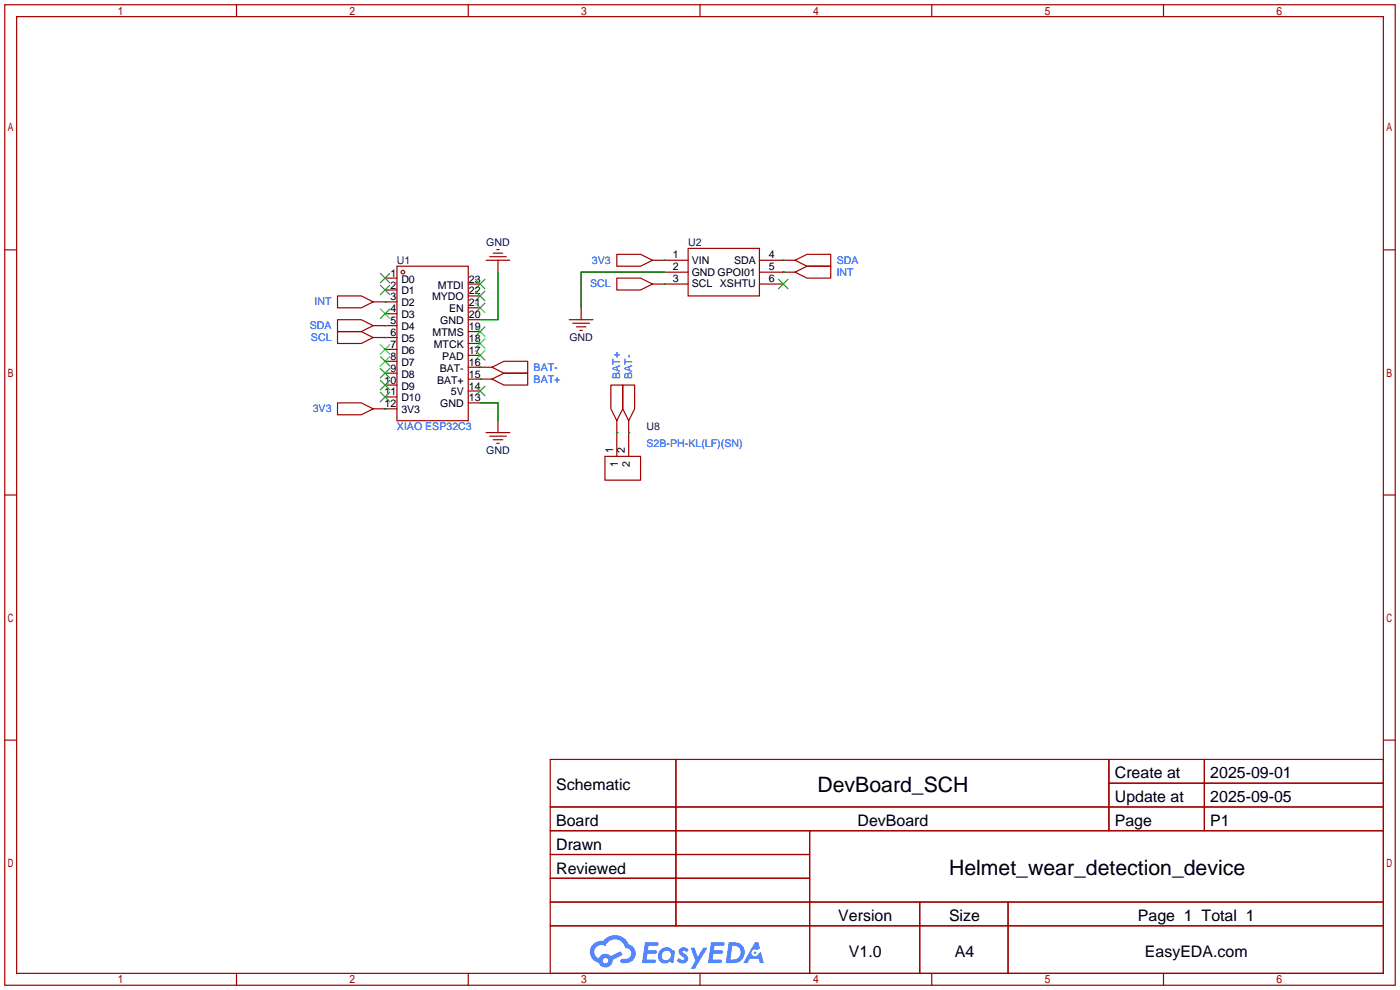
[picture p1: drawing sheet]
<svg xmlns="http://www.w3.org/2000/svg" width="299mm" height="212mm" viewBox="0 0 299 212" stroke-linecap="round" stroke-linejoin="round" font-family="sans-serif">
<g fill="none" stroke="#a10000" stroke-width=".25">
<path d="M1 1h297.2v209.6h-297.2zM3.6 3.6h292.1v204.4h-292.1zM50.5 1v2.6M100.1 1v2.6M149.6 1v2.6M199.1 1v2.6M248.7 1v2.6M1 53.4h2.6M295.7 53.4h2.5M1 105.8h2.6M295.7 105.8h2.5M1 158.2h2.6"/>
<path d="M295.7 158.2h2.5M117.6 162.3h178.1v45.7h-178.1zM117.6 172.5h178.1M117.6 177.5h178.1M144.5 162.3v35.6M173 177.5v30.5M237 162.3v15.2M237 167.4h58.7M257.4 162.3v15.2M117.6 182.6h55.4M117.6 192.8h178.1M117.6 187.7h55.4"/>
<path d="M117.6 197.9h178.1M196.6 192.8v15.2M215.4 192.8v15.2M50.5 208v2.6M100.1 208v2.6M149.6 208v2.6M199.1 208v2.6M248.7 208v2.6"/>
</g>
<g fill="#5487ff">
<path d="M145.3 202.7a1.3 1.3 0 0 1 1.9 .3l-.4 .6a.54 .54 0 0 0-.9-.2l.1 .2a1.34 1.34 0 0 1 .9 1.8 1.47 1.47 0 0 1-2.3-.1l.5-.6 .8 .5a.31 .31 0 0 0 .4-.3 .31 .31 0 0 0-.3-.4 1.12 1.12 0 0 1-.7-1.8z"/>
<path d="M147.6 202.5h.9l.6 2 1.2-2h.9l-2.7 4.6h-.9l1-1.7z"/>
<path d="M137.8 201.4h1.7a1.31 1.31 0 0 1 1.2 .2 .4 .4 0 0 1-.3 .5l-1.8 .1-.1 .9h1.6a.4 .4 0 0 1 .4 .4 .4 .4 0 0 1-.5 .4h-1.6l-.2 1.2h1.4a.46 .46 0 0 1 .5 0 .46 .46 0 0 1 .1 .5l-.4 .2h-2.6z"/>
<path d="M151.9 201.4h1.7a1.32 1.32 0 0 1 1.2 .2 .39 .39 0 0 1-.3 .5l-1.8 .1-.1 .9h1.6a.4 .4 0 0 1 .4 .4 .4 .4 0 0 1-.4 .4h-1.7l-.2 1.2h1.4a.46 .46 0 0 1 .5 0 .46 .46 0 0 1 .1 .5l-.4 .2h-2.6z"/>
<path d="M161.3 201.4h.8l.3 1.3-.6 .4a.75 .75 0 0 0-1.1 .3 .75 .75 0 0 0 .5 1 .75 .75 0 0 0 .9-.7l.5-.2 .6 2.3h-.8l-.3-.9h-1.8l-.5 .9h-1z"/>
<path d="M155.7 201.4l-.6 4.4h1.5a2.27 2.27 0 0 0 2.6-2.2 2.27 2.27 0 0 0-2.7-2.2zM156.5 202.1a1.5 1.5 0 0 1 1.8 1.6 1.5 1.5 0 0 1-1.9 1.4h-.3z"/>
<path d="M141.2 203a1.6 1.6 0 0 0-.3 2.3 1.6 1.6 0 0 0 2.3 .2l.7 .3 .3-2.4-.1-.3-.5-.1a1.58 1.58 0 0 0-2.4 0zM141.8 203.5a.98 .98 0 0 1 1.6 .4 .98 .98 0 0 1-1.1 1.3 .94 .94 0 0 1-.9-.7 .94 .94 0 0 1 .4-1z"/>
<path d="M126.8 201.8a2.37 2.37 0 0 0 1.1 4 1.54 1.54 0 0 0 1.8 1 1.54 1.54 0 0 0 1.2-1.6l2.2-1.1-.5-.8-2 1a1.57 1.57 0 0 0-2.7 .5 1.5 1.5 0 0 1-.7-2.1 1.5 1.5 0 0 1 2.2-.5 2.23 2.23 0 0 1 2.3-1.4 2.23 2.23 0 0 1 2 1.8 1.16 1.16 0 0 1 1.2 1.1 1.16 1.16 0 0 1-1.1 1.2h-.7a.47 .47 0 0 0-.5 .4 .47 .47 0 0 0 .4 .5 2.17 2.17 0 0 0 2.5-.9 2.17 2.17 0 0 0-.3-2.7l-.8-.4a3.2 3.2 0 0 0-5.5-.7l-1.1 .1zM128.8 205.3a.6 .6 0 0 1 1.2 0 .6 .6 0 0 1-1.2 0z"/>
<circle cx="161.4" cy="203.6" r=".28"/>
</g>
<g fill="none" stroke="#a10000" stroke-width=".25">
<path d="M82.3 59.4h2.5M84.8 56.9h15.3v33h-15.3zM103.9 55.6h5.1M104.6 54.9h3.6M105.4 54.1h2M106.2 53.3h.5M106.4 55.6v2.6M131.8 54.4h5.1l2.5 1.2-2.5 1.3h-5.1zM131.8 59.4h5.1l2.5 1.3-2.5 1.3h-5.1zM139.4 55.6h7.7M142 58.2h5.1M147.1 53.1h15.2v10.1h-15.2z"/>
<path d="M162.3 55.6h7.6M162.3 58.2h7.6M169.9 55.6l2.6-1.2h5v2.5h-5zM169.9 58.2l2.6-1.3h5v2.5h-5zM72.1 63.2h5.1l2.6 1.3-2.6 1.3h-5.1zM72.1 68.3h5.1l2.6 1.3-2.6 1.3h-5.1zM72.1 70.9h5.1l2.6 1.2-2.6 1.3h-5.1zM79.8 72.1h5M79.8 69.6h5M79.8 64.5h5M82.3 79.8h2.5M82.3 77.2h2.5"/>
<path d="M82.3 74.7h2.5M82.3 67.1h2.5M82.3 62h2.5M100.1 60.7h2.5M100.1 63.2h2.5M100.1 65.8h2.5M100.1 68.3h2.5M100.1 70.9h2.5M100.1 73.4h2.5M100.1 75.9h2.5M100.1 78.5h5.1M105.2 78.5l2.5-1.3h5.1v2.6h-5.1z"/>
<path d="M121.7 68.3h5M122.4 69.1h3.6M123.2 69.8h2M124 70.6h.5M124.2 65.8v2.5M139.4 60.7h7.7M162.3 60.7h5.1M72.1 86.1h5.1l2.6 1.3-2.6 1.2h-5.1zM79.8 87.4h5M82.3 84.8h2.5M82.3 82.3h2.5M100.1 81h5.1"/>
<path d="M100.1 83.6h2.5M100.1 86.1h2.5M103.9 92.5h5.1M104.6 93.2h3.6M105.2 81l2.5-1.2h5.1v2.5h-5.1zM105.4 94h2M106.2 94.7h.5M106.4 89.9v2.6M129.3 97.5h7.6v5.1h-7.6zM130.6 82.3h2.5v5.1l-1.3 2.5-1.2-2.5zM131.8 89.9v7.6M133.1 82.3h2.5v5.1l-1.2 2.5-1.3-2.5z"/>
<path d="M134.4 89.9v7.6"/>
<circle cx="86.1" cy="58.2" r=".38"/>
</g>
<g fill="none" stroke="#3c3" stroke-width=".25">
<path d="M81.3 58.4l2 2.1M83.3 58.4l-2 2.1M101.6 59.7l2 2M103.6 59.7l-2 2M166.4 59.7l2 2M168.4 59.7l-2 2M81.3 78.7l2 2.1M81.3 76.2l2 2M81.3 73.7l2 2M81.3 66l2 2.1M81.3 61l2 2M83.3 78.7l-2 2.1"/>
<path d="M83.3 76.2l-2 2M83.3 73.7l-2 2M83.3 66l-2 2.1M83.3 61l-2 2M101.6 62.2l2 2.1M101.6 64.8l2 2M101.6 69.8l2 2.1M101.6 72.4l2 2M101.6 74.9l2 2.1M103.6 62.2l-2 2.1M103.6 64.8l-2 2M103.6 69.8l-2 2.1"/>
<path d="M103.6 72.4l-2 2M103.6 74.9l-2 2.1M81.3 83.8l2 2.1M81.3 81.3l2 2M83.3 83.8l-2 2.1M83.3 81.3l-2 2M101.6 82.5l2 2.1M103.6 82.5l-2 2.1"/>
</g>
<g fill="none" stroke="#008700" stroke-width=".25">
<path d="M106.4 58.2v10.1h-3.8M142 55.6h.1M142 58.2h-17.8v7.6M167.4 55.6h.1M167.4 58.2h.1M82.3 64.5h.1M82.3 72.1h.1M82.3 69.6h.1M102.6 78.5h.1M142 60.7h.1M82.3 87.4h.1M102.6 81h.1"/>
<path d="M102.6 86.1h3.8v3.8M131.8 92.5h.1M134.4 92.5h.1"/>
</g>
<g font-size="4.5">
<text x="174.7" y="169.2">DevBoard_SCH</text>
<text x="202.8" y="187">Helmet_wear_detection_device</text>
</g>
<g font-size="3.4">
<text x="238.3" y="166.4">Create at</text>
<text x="258.7" y="166.4">2025-09-01</text>
<text x="118.9" y="168.9">Schematic</text>
<text x="238.3" y="171.4">Update at</text>
<text x="258.7" y="171.4">2025-09-05</text>
<text x="118.9" y="176.5">Board</text>
<text x="183.3" y="176.5">DevBoard</text>
<text x="238.3" y="176.5">Page</text>
<text x="258.7" y="176.5">P1</text>
<text x="118.9" y="181.6">Drawn</text>
<text x="118.9" y="186.7">Reviewed</text>
<text x="179.2" y="196.8">Version</text>
<text x="202.8" y="196.8">Size</text>
<text x="243.2" y="196.8">Page 1 Total 1</text>
<text x="181.4" y="204.5">V1.0</text>
<text x="204.1" y="204.5">A4</text>
<text x="244.7" y="204.5">EasyEDA.com</text>
</g>
<g font-size="2.3" fill="#000080">
<text x="103.9" y="52.5">GND</text>
<text x="147.1" y="52.5">U2</text>
<text x="84.8" y="56.4">U1</text>
<text x="121.7" y="72.9">GND</text>
<text x="138.2" y="91.9">U8</text>
<text x="103.9" y="97">GND</text>
</g>
<g font-size="2.3">
<text x="83.4" y="59.1">1</text>
<text x="143.8" y="55.1">1</text>
<text x="143.8" y="57.6">2</text>
<text x="147.8" y="56.4">VIN</text>
<text x="147.8" y="58.9">GND GPOI01</text>
<text x="156.9" y="56.4">SDA</text>
<text x="164.3" y="55.1">4</text>
<text x="164.3" y="57.6">5</text>
<text x="83.4" y="64.2">3</text>
<text x="83.4" y="61.7">2</text>
<text x="85.8" y="65.5">D2</text>
<text x="85.8" y="62.9">D1</text>
<text x="85.8" y="60.4">D0</text>
<text x="92.3" y="64.2">MYDO</text>
<text x="93.6" y="61.7">MTDI</text>
<text x="100.2" y="60.4">23</text>
<text x="100.2" y="62.9">22</text>
<text x="100.2" y="65.5">21</text>
<text x="143.8" y="60.2">3</text>
<text x="147.8" y="61.4">SCL</text>
<text x="153.9" y="61.4">XSHTU</text>
<text x="164.3" y="60.2">6</text>
<text x="83.4" y="71.8">6</text>
<text x="83.4" y="69.3">5</text>
<text x="83.4" y="66.7">4</text>
<text x="85.8" y="70.6">D4</text>
<text x="85.8" y="68">D3</text>
<text x="92.5" y="71.8">MTMS</text>
<text x="94.1" y="69.3">GND</text>
<text x="96" y="66.7">EN</text>
<text x="100.2" y="68">20</text>
<text x="100.2" y="70.6">19</text>
<text x="83.4" y="76.9">8</text>
<text x="83.4" y="74.4">7</text>
<text x="85.8" y="75.6">D6</text>
<text x="85.8" y="73.1">D5</text>
<text x="92.7" y="74.4">MTCK</text>
<text x="94.5" y="76.9">PAD</text>
<text x="100.2" y="73.1">18</text>
<text x="100.2" y="75.6">17</text>
<text x="82.2" y="82">10</text>
<text x="83.4" y="79.4">9</text>
<text x="85.8" y="83.3">D9</text>
<text x="85.8" y="80.7">D8</text>
<text x="85.8" y="78.2">D7</text>
<text x="93.4" y="82">BAT+</text>
<text x="94" y="79.4">BAT-</text>
<text x="100.2" y="78.2">16</text>
<text x="100.2" y="80.7">15</text>
<text x="100.2" y="83.3">14</text>
<text x="82.2" y="87.1">12</text>
<text x="82.2" y="84.5">11</text>
<text x="85.8" y="88.3">3V3</text>
<text x="85.8" y="85.8">D10</text>
<text x="94.1" y="87.1">GND</text>
<text x="96.4" y="84.5">5V</text>
<text x="100.2" y="85.8">13</text>
<text x="131" y="96.8" transform="rotate(-90 131 96.8)">1</text>
<text x="132" y="99.8" transform="rotate(-90 132 99.8)">1</text>
<text x="133.6" y="96.8" transform="rotate(-90 133.6 96.8)">2</text>
<text x="134.6" y="99.8" transform="rotate(-90 134.6 99.8)">2</text>
</g>
<g font-size="2.3" fill="#00f">
<text x="126.5" y="56.4">3V3</text>
<text x="178.8" y="56.4">SDA</text>
<text x="178.8" y="58.9">INT</text>
<text x="67.2" y="65.2">INT</text>
<text x="126.1" y="61.4">SCL</text>
<text x="66.2" y="70.3">SDA</text>
<text x="66.5" y="72.9">SCL</text>
<text x="114" y="81.8">BAT+</text>
<text x="114" y="79.2">BAT-</text>
<text x="132.6" y="81" transform="rotate(-90 132.6 81)">BAT+</text>
<text x="135.1" y="81" transform="rotate(-90 135.1 81)">BAT-</text>
<text x="66.8" y="88.1">3V3</text>
<text x="84.8" y="91.9">XIAO ESP32C3</text>
<text x="138.2" y="95.5">S2B-PH-KL(LF)(SN)</text>
</g>
</svg>
